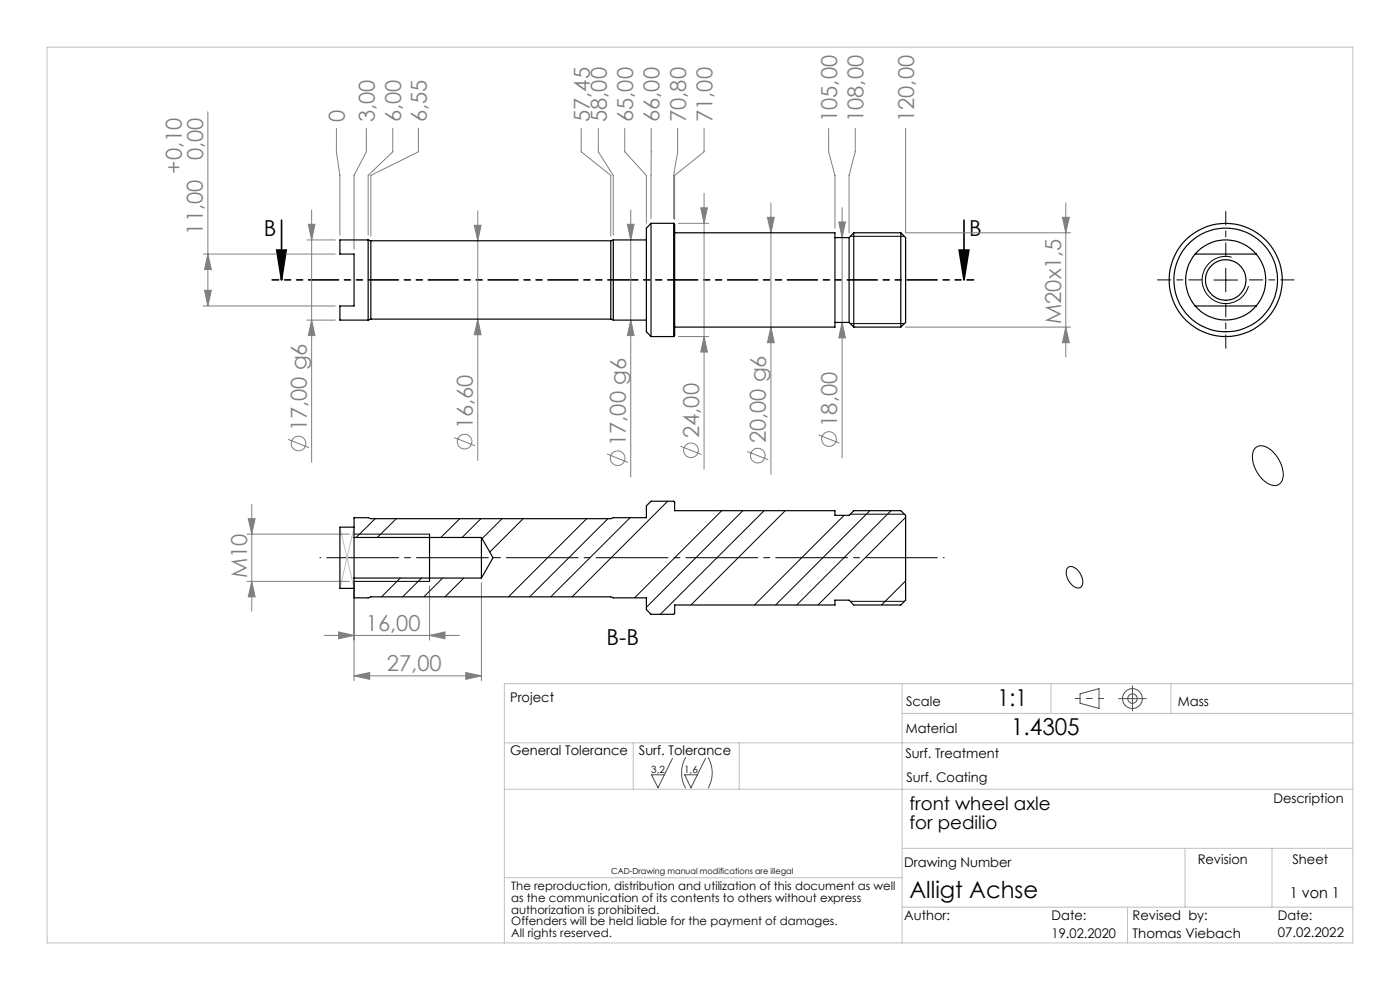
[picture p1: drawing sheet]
<svg xmlns="http://www.w3.org/2000/svg" width="297mm" height="210mm" viewBox="0 0 297 210" stroke-linecap="round" stroke-linejoin="round" font-family="sans-serif">
<g fill="none" stroke="#808080" stroke-width=".21">
<path d="M44.1 23.7v41.2M71.4 27.2v5l.7 5v12.7M77.7 27.2v5l-2.6 5v15.7M83.3 27.2v5l-5.2 5v12.7M88.8 27.2v5l-10.1 5v12.9M123.3 27.2v5l6.3 5v12.9M126.9 27.2v5l3.2 5v12.7M132.5 27.2v5l4.6 5v10.2M138.1 27.2v19.2M143.8 27.2v5l-.9 5v9.2M149.4 27.2v5l-6.3 5v9.4M175.8 27.2v5l1.3 5v11.2"/>
<path d="M181.4 27.2v5l-1.3 5v12.2M192.1 27.2v22.2h35M43.1 53.9h28M44.1 53.9l.7 3.3h-1.4zM65.1 50.9h6M65.4 47.6h1.4l-.7 3.3zM66.1 44.5v53.6M100.6 47.8h1.5l-.7 3.3zM101.4 44.7v53M133.1 47.6h1.4l-.7 3.3zM133.8 44.5v56.7M143.9 47.4h6.5"/>
<path d="M148.7 44.1h1.4l-.7 3.3zM149.4 41v58.5M162.8 46.1h1.5l-.8 3.3zM163.5 43v57.6M177.9 47.1h1.5l-.8 3.3zM178.6 44.1v53M225.4 46.1h1.4l-.7 3.3zM226.1 43v32.7M43.1 64.9h28M43.4 61.6h1.4l-.7 3.3zM65.1 67.9h6M66.1 67.9l.7 3.3h-1.4z"/>
<path d="M101.4 67.7l.7 3.3h-1.5zM133.8 67.9l.7 3.3h-1.4zM143.9 71.4h6.5M149.4 71.4l.7 3.3h-1.4zM163.5 69.4l.8 3.3h-1.5zM178.6 68.4l.8 3.3h-1.5zM192.1 69.4h35M226.1 69.4l.7 3.3h-1.4zM61.1 93.2l4.4 1.8M96.3 92.8l4.5 1.8M128.8 96.3l4.4 1.8M144.4 94.6l4.4 1.8"/>
<path d="M158.5 95.8l4.5 1.7M173.6 92.2l4.5 1.8M52.4 113.3h21.7M52.7 110h1.4l-.7 3.3zM53.4 107v22.7M52.4 123.3h21.7M53.4 123.3l.7 3.3h-1.4zM68.8 134.8h28.7M71.8 134l3.3 .8-3.3 .7zM75.1 123.6v20.8M91.1 134.8l3.3-.8v1.5zM91.1 124.3v11.5"/>
<path d="M102.1 123.6v20.8M75.1 143.4l3.3-.7v1.4zM75.1 143.4h27M98.8 142.7l3.3 .7-3.3 .7z"/>
<circle cx="63.3" cy="94.1" r="1.56"/>
<circle cx="98.6" cy="93.7" r="1.55"/>
<circle cx="131" cy="97.2" r="1.56"/>
<circle cx="146.6" cy="95.5" r="1.56"/>
<circle cx="160.8" cy="96.6" r="1.55"/>
<circle cx="175.9" cy="93.1" r="1.56"/>
</g>
<path d="M58.7 53h2l-1 6.4zM59.7 46.7v12.7M203.5 53h2l-1 6.4zM204.5 46.7v12.7" fill="none" stroke="#000" stroke-width=".35"/>
<g fill="none" stroke="#4d4d4d" stroke-width=".21">
<path d="M229.1 147.2l4.1-1.1v4.2l-4.1-1.1zM237.3 148.2h5.9M240.2 145.5v5.3M142.7 160.9l-3.1 6.2-1.4-2.7h2.7M145.5 160.6a6.5 6.5 0 0 0 0 6.6M149.7 160.9l-3.1 6.2-1.4-2.7h2.8M150.2 160.6a6.5 6.5 0 0 1 0 6.6"/>
<circle cx="240.2" cy="148.2" r="1.01"/>
<circle cx="240.2" cy="148.2" r="2.1"/>
</g>
<path d="M180.4 50.1h11.5M257.5 59.4h5M260 56.9v5M261.3 54.6a5 5 0 0 0-6.1 3.5 5 5 0 0 0 3.6 6.1 5 5 0 0 0 6.1-3.5M180.4 68.6h11.5M266.3 95a2.4 2.4 0 0 1 3.3 .4 6.6 6.6 0 0 1 2.5 6.4 1.87 1.87 0 0 1-3 .8 6.7 6.7 0 0 1-3.2-6.9zM75.1 113.3h16M180.4 109.1h11.5M75.1 123.3h16M180.4 127.6h11.5M226.6 120.3a2.09 2.09 0 0 1 2.6 1.4 2.43 2.43 0 0 1 .1 2.9 2.09 2.09 0 0 1-2.6-1.4 2.44 2.44 0 0 1-.1-2.9z" fill="none" stroke="#000" stroke-width=".21"/>
<path d="M200.3 118.3h-132.4" fill="none" stroke="#000" stroke-width=".21" stroke-dasharray="15.2 1.3 1.3 1.3" stroke-dashoffset="-1.4"/>
<path d="M206.5 59.4h-148.8" fill="none" stroke="#000" stroke-width=".35" stroke-dasharray="6.3 1.3 1.3 1.3 1.3 1.3" stroke-dashoffset="5"/>
<path d="M228.1 148.2h6" fill="none" stroke="#4d4d4d" stroke-width=".21" stroke-dasharray="15.2 1.3 1.3 1.3" stroke-dashoffset="14.1"/>
<g fill="none" stroke="#c0c0c0" stroke-width=".21">
<path d="M10 10h277v190h-277zM72.1 111.8l3 12.9M75.1 111.9l-3 12.9M107 157.6h180M134.3 157.6v9.8M156.8 157.6v9.8M191.4 151.3h95.6M191.4 145v55M223 145v6.3M248.4 145v6.3M287 145h-180v55M107 167.4h180"/>
<path d="M191.4 179.9h95.6M251.4 179.9v12.5M269.8 179.9v12.5M107 186.2h84.4M191.4 192.4h95.6M239.2 192.4v7.6"/>
</g>
<path d="M255 59.4h-9.5M260 54.4v-9.5M265 59.4h9.5M260 64.4v9.5" fill="none" stroke="#000" stroke-width=".21" stroke-dasharray="15.2 1.3 1.3 1.3" stroke-dashoffset="12.4"/>
<path d="M91.1 113.3v10" fill="none" stroke="#000" stroke-width=".25"/>
<path d="M203.5 53h2l-1 6.4zM58.7 53h2l-1 6.4z" fill="#000"/>
<g fill="#808080">
<path d="M71.8 134l3.3 .8-3.3 .7zM91.1 134.8l3.3-.8v1.5zM75.1 143.4l3.3-.7v1.4zM98.8 142.7l3.3 .7-3.3 .7z"/>
<path d="M53.4 123.3l.7 3.3h-1.4zM52.7 110h1.4l-.7 3.3z"/>
<path d="M149.4 71.4l.7 3.3h-1.4zM148.7 44.1h1.4l-.7 3.3zM66.1 67.9l.7 3.3h-1.4zM65.4 47.6h1.4l-.7 3.3z"/>
<path d="M44.1 53.9l.7 3.3h-1.4zM43.4 61.6h1.4l-.7 3.3zM225.4 46.1h1.4l-.7 3.3zM226.1 69.4l.7 3.3h-1.4zM162.8 46.1h1.5l-.8 3.3zM163.5 69.4l.8 3.3h-1.5zM133.1 47.6h1.4l-.7 3.3zM133.8 67.9l.7 3.3h-1.4zM100.6 47.8h1.5l-.7 3.3zM101.4 67.7l.7 3.3h-1.5zM177.9 47.1h1.5l-.8 3.3zM178.6 68.4l.8 3.3h-1.5z"/>
</g>
<g fill="none" stroke="#000" stroke-width=".25">
<path d="M78.1 50.9v17M78.1 50.9h-6v3h3v11h-3v3h6M78.1 50.9l.6 .2M78.7 51.1v16.6M78.7 51.1h50.9M129.6 51.1v16.6M130.1 50.9v17M130.1 50.9h7M130.1 50.9l-.5 .2M138.1 47.4v24M138.1 47.4l-1 1v22l1 1M138.1 47.4h4.8"/>
<path d="M142.9 47.4v24M142.9 47.4l.2 .2v23.6l-.2 .2M143.1 49.4h34v20h-34M177.1 50.4h3M180.1 50.4v18M181.1 49.4v20M181.1 49.4h10M181.1 49.4l-1 1M191.1 49.4v20M191.1 49.4l1 1v18l-1 1M253.5 53.9a8.5 8.5 0 0 1 13 0M253.5 53.9a8.5 8.5 0 0 0 0 11"/>
<path d="M253.5 53.9h13M266.5 53.9a8.4 8.4 0 0 1 0 11M78.7 67.7l-.6 .2M78.7 67.7h50.9M129.6 67.7l.5 .2M130.1 67.9h7M138.1 71.4h4.8M177.1 68.4h3M180.1 68.4l1 1M181.1 69.4h10M253.5 64.9a8.5 8.5 0 0 0 13 0M253.5 64.9h13"/>
<path d="M75.1 114v8.6M75.1 114v-4.2h3l.6 .2h50.9l.5-.2h7v-2.5l1-1h4.8l.2 .2v1.8h34v1h3l1-1h10l1 1v18l-1 1h-10l-1-1h-3v1h-34v1.8l-.2 .2h-4.8l-1-1v-2.5h-7l-.5-.2h-50.9l-.6 .2h-3v-4.2M75.1 114h27M75.1 111.8h-3v13h3M102.1 114v8.6M102.1 114l2.5 4.3-2.5 4.3M75.1 122.6h27"/>
<circle cx="260" cy="59.4" r="12"/>
<circle cx="260" cy="59.4" r="11"/>
<circle cx="260" cy="59.4" r="4.3"/>
</g>
<g fill="none" stroke="#000" stroke-width=".21">
<path d="M75.3 109.8l-.2 .2M79.6 110l-4 4M84.1 110l-4.1 4M97.5 110l-4 4M102 110l-4 4M106.5 110l-4.2 4.3M111 110l-7.1 7.1M124.5 110l-16.6 16.6M129 110l-16.6 16.6M133.7 109.8l-16.9 16.8M141.6 106.3l-20.2 20.3M153.1 108.3l-18.5 18.5"/>
<path d="M157.6 108.3l-20.5 20.5M162.1 108.3l-22 22M166.6 108.3l-20 20M179.1 109.3l-19 19M184.5 108.3l-20 20M189 108.3l-20 20M192.1 109.7l-18.6 18.6M84.9 122.6l-4 4M89.4 122.6l-4 4M93.9 122.6l-4 4M98.4 122.6l-4 4M192.1 123.2l-5.1 5.1"/>
</g>
<g font-size="4.9">
<text x="211.6" y="149.8">1:1</text>
<text x="214.5" y="155.9">1.4305</text>
<text x="192.9" y="190.4">Alligt Achse</text>
</g>
<g font-size="4.7" fill="#808080">
<text x="73.2" y="25.9" transform="rotate(-90 73.2 25.9)">0</text>
<text x="79.5" y="25.9" transform="rotate(-90 79.5 25.9)">3,00</text>
<text x="85.1" y="25.9" transform="rotate(-90 85.1 25.9)">6,00</text>
<text x="90.6" y="25.9" transform="rotate(-90 90.6 25.9)">6,55</text>
<text x="125.1" y="25.9" transform="rotate(-90 125.1 25.9)">57,45</text>
<text x="128.7" y="25.9" transform="rotate(-90 128.7 25.9)">58,00</text>
<text x="134.3" y="25.9" transform="rotate(-90 134.3 25.9)">65,00</text>
<text x="139.9" y="25.9" transform="rotate(-90 139.9 25.9)">66,00</text>
<text x="145.5" y="25.9" transform="rotate(-90 145.5 25.9)">70,80</text>
<text x="151.2" y="25.9" transform="rotate(-90 151.2 25.9)">71,00</text>
<text x="177.6" y="25.9" transform="rotate(-90 177.6 25.9)">105,00</text>
<text x="183.2" y="25.9" transform="rotate(-90 183.2 25.9)">108,00</text>
<text x="193.9" y="25.9" transform="rotate(-90 193.9 25.9)">120,00</text>
<text x="43.1" y="34" transform="rotate(-90 43.1 34)">0,00</text>
<text x="38.6" y="36.8" transform="rotate(-90 38.6 36.8)">+0,10</text>
<text x="43.1" y="49.8" transform="rotate(-90 43.1 49.8)">11,00</text>
<text x="225.1" y="68.7" transform="rotate(-90 225.1 68.7)">M20x1,5</text>
<text x="65.1" y="91.5" transform="rotate(-90 65.1 91.5)">17,00 g6</text>
<text x="100.3" y="91.1" transform="rotate(-90 100.3 91.1)">16,60</text>
<text x="132.8" y="94.6" transform="rotate(-90 132.8 94.6)">17,00 g6</text>
<text x="148.3" y="92.9" transform="rotate(-90 148.3 92.9)">24,00</text>
<text x="162.5" y="94.1" transform="rotate(-90 162.5 94.1)">20,00 g6</text>
<text x="177.6" y="90.5" transform="rotate(-90 177.6 90.5)">18,00</text>
<text x="52.4" y="122.6" transform="rotate(-90 52.4 122.6)">M10</text>
<text x="77.6" y="133.7">16,00</text>
<text x="82.1" y="142.3">27,00</text>
</g>
<g font-size="4.7">
<text x="56" y="50.2">B</text>
<text x="205.6" y="50.2">B</text>
<text x="128.7" y="136.8">B-B</text>
</g>
<g font-size="3.9">
<text x="192.9" y="171.9">front wheel axle</text>
<text x="192.9" y="175.7">for pedilio</text>
</g>
<text font-size="3.2" x="273.6" y="190.4">1 von 1</text>
<g font-size="2.8">
<text x="108.2" y="148.9">Project</text>
<text x="192.2" y="149.8">Scale</text>
<text x="249.9" y="149.8">Mass</text>
<text x="192.1" y="155.6">Material</text>
<text x="108.2" y="160.1">General Tolerance</text>
<text x="135.5" y="160.1">Surf. Tolerance</text>
<text x="192.1" y="160.7">Surf. Treatment</text>
<text x="192.3" y="165.8">Surf. Coating</text>
<text x="270.1" y="170.3">Description</text>
<text x="191.8" y="183.9">Drawing Number</text>
<text x="254.1" y="183.2">Revision</text>
<text x="274.2" y="183.2">Sheet</text>
<text x="191.8" y="195.2">Author:</text>
<text x="223.1" y="195.2">Date:</text>
<text x="240.3" y="195.2">Revised by:</text>
<text x="271.1" y="195.2">Date:</text>
<text x="223.1" y="199">19.02.2020</text>
<text x="240.3" y="199">Thomas Viebach</text>
<text x="271.1" y="198.7">07.02.2022</text>
</g>
<g font-size="2.5">
<text x="108.5" y="188.9">The reproduction, distribution and utilization of this document as well</text>
<text x="108.5" y="191.3">as the communication of its contents to others without express</text>
<text x="108.5" y="193.8">authorization is prohibited.</text>
<text x="108.5" y="196.3">Offenders will be held liable for the payment of damages.</text>
<text x="108.5" y="198.8">All rights reserved.</text>
</g>
<g font-size="2.1">
<text x="138.1" y="164">3,2</text>
<text x="145.1" y="164">1,6</text>
</g>
<text font-size="1.8" x="129.7" y="185.5">CAD-Drawing manual modifications are illegal</text>
</svg>
